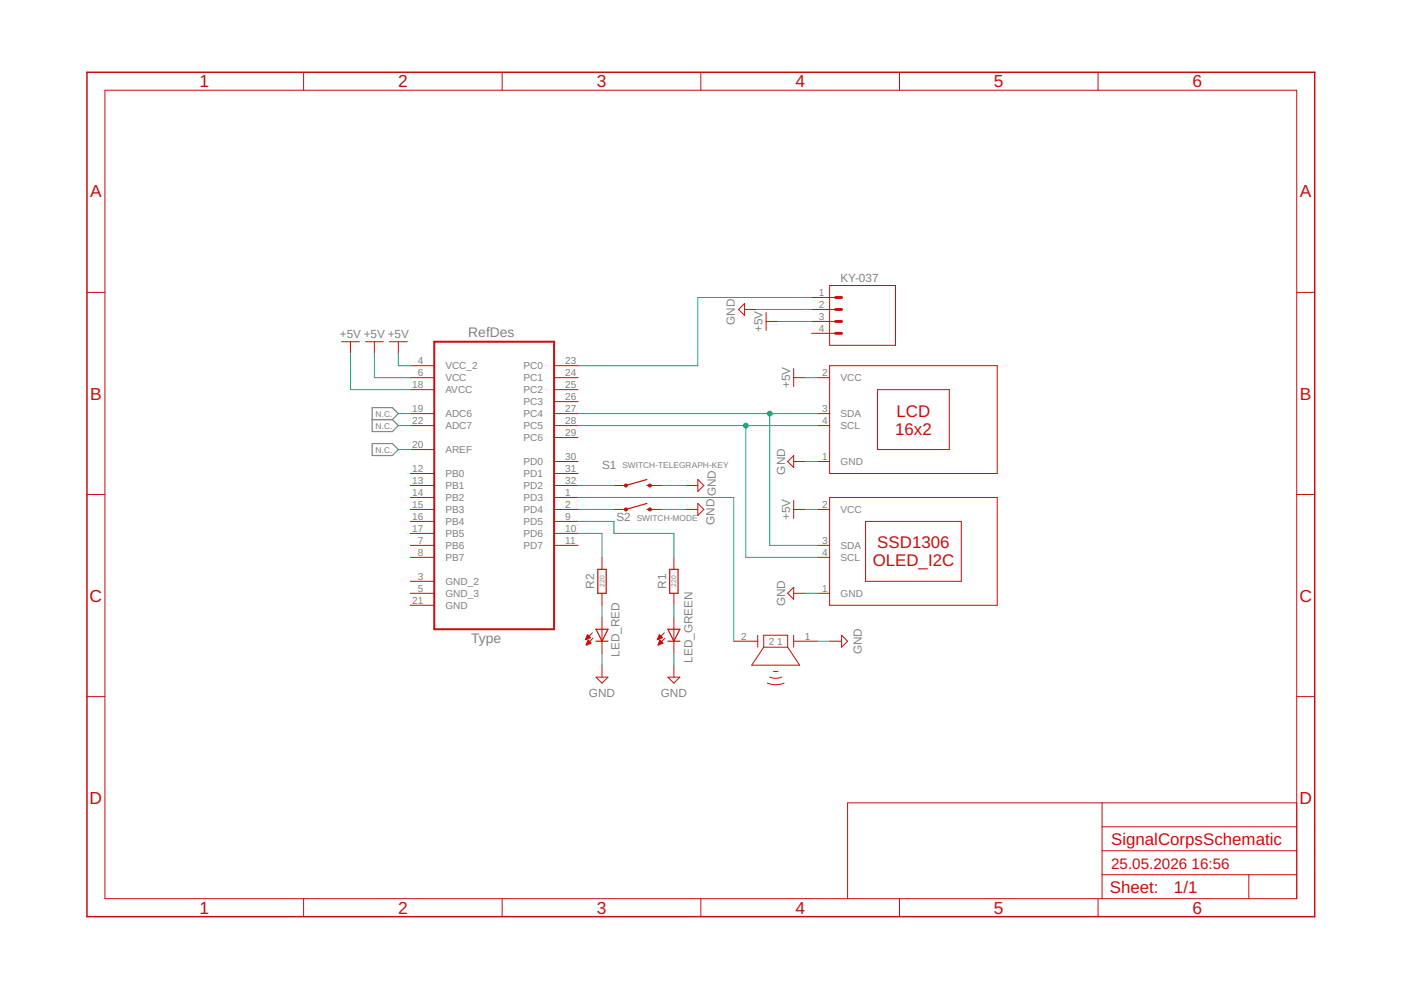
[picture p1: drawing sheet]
<svg xmlns="http://www.w3.org/2000/svg" width="297mm" height="210mm" viewBox="0 0 297 210" stroke-linecap="round" stroke-linejoin="round" font-family="sans-serif">
<path d="M78.9 94h4.3l1.3 1.3-1.3 1.3h-4.3zM78.9 86.4h4.3l1.3 1.3-1.3 1.3 1.3 1.2-1.3 1.3h-4.3zM78.9 89h4.3" fill="none" stroke="#808080" stroke-width=".25"/>
<g fill="none" stroke="#c90d0c" stroke-width=".21">
<path d="M22.2 19.1h252.7v171.4h-252.7zM64.4 15.3v3.8M106.5 15.3v3.8M148.6 15.3v3.8M190.7 15.3v3.8M232.8 15.3v3.8M18.4 62h3.8M72.4 72.5h3.8M74.3 72.5v2.5M77.5 72.5h3.8M79.4 72.5v2.5M82.5 72.5h3.9"/>
<path d="M84.5 72.5v2.5M87 77.5h5.1M117.5 77.5h5.1M157.9 65.6h2.5M157.9 64.3v2.6l-1.3-1.3zM162.4 68.2h2.6M162.4 66.3v3.8M168.3 78.2v3.8M172.1 63.1h5.1M172.1 65.6h5.1M172.1 68.2h5.1M172.1 70.7h5.1"/>
<path d="M175.9 77.5h35.5v22.9h-35.5zM175.9 60.5h14v12.7h-14zM274.9 62h3.8M87 80.1h5.1M87 82.6h5.1M87 87.7h5.1M87 90.2h5.1M87 95.3h5.1M117.5 80.1h5.1M117.5 82.6h5.1M117.5 87.7h5.1M117.5 90.2h5.1"/>
<path d="M117.5 85.2h5.1M117.5 92.8h5.1M117.5 97.9h5.1M168.3 80.1h2.5M168.3 97.9h2.5M168.3 96.6v2.5l-1.3-1.2zM173.4 80.1h2.5M173.4 87.7h2.5M173.4 90.2h2.5M173.4 97.9h2.5M186.1 82.6h15.2v12.7h-15.2zM18.4 104.8h3.8"/>
<path d="M87 100.4h5.1M87 102.9h5.1M87 105.5h5.1M87 108h5.1M87 110.6h5.1M87 113.1h5.1M87 115.6h5.1M87 118.2h5.1M117.5 100.4h5.1M117.5 102.9h5.1M117.5 105.5h5.1M117.5 108h5.1"/>
<path d="M117.5 110.6h5.1M117.5 113.1h5.1M117.5 115.6h5.1M127.6 118.2v2.5M130.2 102.9h2.5M130.2 108h2.5M137.8 102.9h2.5M137.8 108h2.5M142.9 118.2v2.5M145.4 102.9h2.6M145.4 108h2.6M148 101.7l1.2 1.2-1.2 1.3z"/>
<path d="M148 106.7l1.2 1.3-1.2 1.3zM168.3 108h2.5M168.3 106.1v3.8M173.4 108h2.5M173.4 115.6h2.5M173.4 118.2h2.5M175.9 105.5h35.5v22.8h-35.5zM183.5 110.6h20.3v12.7h-20.3zM274.9 104.8h3.8M87 123.3h5.1M87 125.8h5.1M87 128.3h5.1"/>
<path d="M125.6 134.2l-1.4 1.4M125.7 135.3l-1.4 1.4M127.6 125.8v2.5M127.6 130.9v7.6M140.8 134.2l-1.4 1.4M141 135.3l-1.4 1.4M142.9 125.8v2.5M142.9 130.9v7.6M155.6 136h5.1M160.7 134.7v2.5M161.9 137.2v-2.5h5.1v2.5M161.9 137.2h5.1"/>
<path d="M161.9 137.2l-2.5 3.8h10.1l-2.5-3.8M168.3 125.8h2.5M168.3 136h5.1M168.3 124.5v2.6l-1.3-1.3zM168.3 134.7v2.5M173.4 125.8h2.5M175.9 136h2.5M178.4 134.7l1.3 1.3-1.3 1.2zM18.4 147.7h3.8M126.4 143.6h2.5l-1.3 1.2zM127.6 141v2.6M141.6 143.6h2.5l-1.2 1.2z"/>
<path d="M142.9 141v2.6M162.7 144.8l1.8 .4 1.7-.4M163.2 143.6l1.3 .2 1.2-.2M164 142.3h1M274.9 147.7h3.8M233.7 170.2v20.3M233.7 175.3h41.2M274.9 170.2h-95.2v20.3M64.4 190.5v3.9M106.5 190.5v3.9M148.6 190.5v3.9M190.7 190.5v3.9"/>
<path d="M232.8 190.5v3.9M233.7 185.5h41.2M233.7 180.4h41.2M264.8 185.5v5"/>
</g>
<path d="M18.4 15.3h260.3v179.1h-260.3z" fill="none" stroke="#c90d0c" stroke-width=".32"/>
<path d="M92.1 72.5h25.4v60.9h-25.4z" fill="none" stroke="#c90d0c" stroke-width=".42"/>
<path d="M177.2 63.1h1.2M177.2 65.6h1.2M177.2 68.2h1.2M177.2 70.7h1.2" fill="none" stroke="#c90d0c" stroke-width=".61"/>
<path d="M137.2 102.9h.6M137.2 101.7l-4.5 1.2M137.2 108h.6M137.2 106.7l-4.5 1.3M126.4 136h2.5M126.4 133.4h2.5l-1.3 2.6zM126.7 120.7h1.8v5.1h-1.8zM141.6 133.4h2.5l-1.2 2.6zM141.6 136h2.5M142 120.7h1.8v5.1h-1.8z" fill="none" stroke="#c90d0c" stroke-width=".25"/>
<g fill="#c90d0c" stroke="#c90d0c" stroke-width=".21">
<path d="M139.8 134.5l.7 .7-1.1 .5z" fill-rule="evenodd"/>
<path d="M139.9 135.7l.7 .7-1 .4z" fill-rule="evenodd"/>
<path d="M124.6 134.5l.6 .7-1 .5z" fill-rule="evenodd"/>
<path d="M124.7 135.7l.7 .7-1.1 .4z" fill-rule="evenodd"/>
<circle cx="132.7" cy="102.9" r=".33"/>
<circle cx="137.8" cy="102.9" r=".33"/>
<circle cx="132.7" cy="108" r=".33"/>
<circle cx="137.8" cy="108" r=".33"/>
</g>
<g fill="none" stroke="#0dab76" stroke-width=".21">
<path d="M74.3 75v7.6h12.7M79.4 75v5.1h7.6M84.5 75v2.5h2.5M160.4 65.6h11.7M165 68.2h7.1M172.1 63.1h-24.1v14.4h-25.4M84.5 87.7h2.5M84.5 90.2h2.5M84.5 95.3h2.5M122.6 87.7h50.8M122.6 90.2h50.8M158.1 90.2v28h15.3"/>
<path d="M163.2 87.7v27.9h10.2M170.8 97.9h2.6M170.8 80.1h2.6M122.6 102.9h7.6M122.6 108h7.6M122.6 113.1h5v5.1M122.6 110.6h7.6v2.5h12.7v5.1M122.6 105.5h33v30.5M140.3 102.9h5.1M140.3 108h5.1M170.8 108h2.6M127.6 128.3v2.6"/>
<path d="M127.6 138.5v2.5M142.9 128.3v2.6M142.9 138.5v2.5M170.8 125.8h2.6M173.4 136h2.5"/>
</g>
<g fill="#0dab76" stroke="#0dab76" stroke-width=".21">
<circle cx="163.2" cy="87.7" r=".51"/>
<circle cx="158.1" cy="90.2" r=".51"/>
</g>
<g font-size="3.7" fill="#c90d0c">
<text x="42.3" y="18.5">1</text>
<text x="84.4" y="18.5">2</text>
<text x="126.5" y="18.5">3</text>
<text x="168.6" y="18.5">4</text>
<text x="210.7" y="18.5">5</text>
<text x="252.9" y="18.5">6</text>
<text x="19.1" y="41.9">A</text>
<text x="275.6" y="41.9">A</text>
<text x="19.1" y="84.7">B</text>
<text x="275.6" y="84.7">B</text>
<text x="19" y="127.6">C</text>
<text x="275.5" y="127.6">C</text>
<text x="19" y="170.4">D</text>
<text x="275.5" y="170.4">D</text>
<text x="42.3" y="193.7">1</text>
<text x="84.4" y="193.7">2</text>
<text x="126.5" y="193.7">3</text>
<text x="168.6" y="193.7">4</text>
<text x="210.7" y="193.7">5</text>
<text x="252.9" y="193.7">6</text>
</g>
<g font-size="3.6" fill="#c90d0c">
<text x="190.1" y="88.3">LCD</text>
<text x="189.8" y="92.1">16x2</text>
<text x="186" y="116.3">SSD1306</text>
<text x="185" y="120.1">OLED_I2C</text>
<text x="235.6" y="179.1">SignalCorpsSchematic</text>
<text x="235.3" y="189.4">Sheet:</text>
<text x="248.9" y="189.3">1/1</text>
</g>
<g font-size="3.2" fill="#c90d0c">
<text x="235.6" y="184.2">25.05.2026</text>
<text x="252.6" y="184.2">16:56</text>
</g>
<g font-size="2.9" fill="#808080">
<text x="99.3" y="71.5">RefDes</text>
<text x="99.9" y="136.3">Type</text>
</g>
<g font-size="2.5" fill="#808080">
<text x="178.2" y="59.8">KY-037</text>
<text x="72" y="71.7">+5V +5V +5V</text>
<text x="155.8" y="68.9" transform="rotate(-90 155.8 68.9)">GND</text>
<text x="161.7" y="70.4" transform="rotate(-90 161.7 70.4)">+5V</text>
<text x="167.5" y="82.3" transform="rotate(-90 167.5 82.3)">+5V</text>
<text x="127.6" y="99.4">S1</text>
<text x="166.5" y="100.6" transform="rotate(-90 166.5 100.6)">GND</text>
<text x="151.8" y="105.2" transform="rotate(-90 151.8 105.2)">GND</text>
<text x="130.7" y="110.6">S2</text>
<text x="151.5" y="111.3" transform="rotate(-90 151.5 111.3)">GND</text>
<text x="167.5" y="110.3" transform="rotate(-90 167.5 110.3)">+5V</text>
<text x="126" y="124.8" transform="rotate(-90 126 124.8)">R2</text>
<text x="141.2" y="124.8" transform="rotate(-90 141.2 124.8)">R1</text>
<text x="166.5" y="128.6" transform="rotate(-90 166.5 128.6)">GND</text>
<text x="131.3" y="139.2" transform="rotate(-90 131.3 139.2)">LED_RED</text>
<text x="146.8" y="140.5" transform="rotate(-90 146.8 140.5)">LED_GREEN</text>
<text x="182.7" y="138.7" transform="rotate(-90 182.7 138.7)">GND</text>
<text x="124.9" y="147.9">GND</text>
<text x="140.1" y="147.9">GND</text>
</g>
<g font-size="2.1" fill="#808080">
<text x="173.6" y="62.7">1</text>
<text x="173.6" y="65.3">2</text>
<text x="173.6" y="67.8">3</text>
<text x="173.6" y="70.3">4</text>
<text x="88.6" y="77.2">4</text>
<text x="119.8" y="77.2">23</text>
<text x="87.4" y="82.3">18</text>
<text x="88.6" y="79.7">6</text>
<text x="94.4" y="78.3">VCC_2</text>
<text x="94.4" y="80.8">VCC</text>
<text x="94.4" y="83.4">AVCC</text>
<text x="111" y="78.3">PC0</text>
<text x="111" y="80.8">PC1</text>
<text x="111" y="83.4">PC2</text>
<text x="119.8" y="79.7">24</text>
<text x="119.8" y="82.3">25</text>
<text x="174.3" y="79.7">2</text>
<text x="178.2" y="80.8">VCC</text>
<text x="87.4" y="87.3">19</text>
<text x="87.4" y="89.9">22</text>
<text x="94.4" y="88.5">ADC6</text>
<text x="111" y="85.9">PC3</text>
<text x="111" y="88.5">PC4</text>
<text x="119.8" y="84.8">26</text>
<text x="119.8" y="87.3">27</text>
<text x="119.8" y="89.9">28</text>
<text x="174.3" y="87.3">3</text>
<text x="174.3" y="89.9">4</text>
<text x="178.2" y="88.5">SDA</text>
<text x="87.4" y="95">20</text>
<text x="94.4" y="91">ADC7</text>
<text x="111" y="91">PC5</text>
<text x="111" y="93.5">PC6</text>
<text x="119.8" y="92.4">29</text>
<text x="178.2" y="91">SCL</text>
<text x="87.4" y="100">12</text>
<text x="94.4" y="96.1">AREF</text>
<text x="94.4" y="101.2">PB0</text>
<text x="111" y="98.6">PD0</text>
<text x="111" y="101.2">PD1</text>
<text x="119.8" y="97.5">30</text>
<text x="119.8" y="100">31</text>
<text x="174.3" y="97.5">1</text>
<text x="178.2" y="98.6">GND</text>
<text x="87.4" y="102.6">13</text>
<text x="87.4" y="105.1">14</text>
<text x="87.4" y="107.7">15</text>
<text x="94.4" y="103.7">PB1</text>
<text x="94.4" y="106.2">PB2</text>
<text x="111" y="103.7">PD2</text>
<text x="111" y="106.2">PD3</text>
<text x="119.8" y="102.6">32</text>
<text x="119.8" y="105.1">1</text>
<text x="119.8" y="107.7">2</text>
<text x="174.3" y="107.7">2</text>
<text x="87.4" y="110.2">16</text>
<text x="87.4" y="112.7">17</text>
<text x="94.4" y="108.8">PB3</text>
<text x="94.4" y="111.3">PB4</text>
<text x="94.4" y="113.9">PB5</text>
<text x="111" y="108.8">PD4</text>
<text x="111" y="111.3">PD5</text>
<text x="111" y="113.9">PD6</text>
<text x="119.8" y="110.2">9</text>
<text x="119.8" y="112.7">10</text>
<text x="178.2" y="108.8">VCC</text>
<text x="88.6" y="115.3">7</text>
<text x="88.6" y="117.8">8</text>
<text x="94.4" y="116.4">PB6</text>
<text x="94.4" y="118.9">PB7</text>
<text x="111" y="116.4">PD7</text>
<text x="119.8" y="115.3">11</text>
<text x="174.3" y="115.3">3</text>
<text x="174.3" y="117.8">4</text>
<text x="178.2" y="116.4">SDA</text>
<text x="178.2" y="118.9">SCL</text>
<text x="88.6" y="122.9">3</text>
<text x="88.6" y="125.4">5</text>
<text x="94.4" y="124">GND_2</text>
<text x="174.3" y="125.4">1</text>
<text x="87.4" y="128">21</text>
<text x="94.4" y="126.6">GND_3</text>
<text x="94.4" y="129.1">GND</text>
<text x="178.2" y="126.6">GND</text>
<text x="157.1" y="135.6">2</text>
<text x="163" y="136.7">2</text>
<text x="164.7" y="136.7">1</text>
<text x="170.6" y="135.6">1</text>
</g>
<g font-size="1.8" fill="#808080">
<text x="79.6" y="88.3">N.C.</text>
<text x="79.6" y="96">N.C.</text>
<text x="79.6" y="90.9">N.C.</text>
<text x="132" y="99.1">SWITCH-TELEGRAPH-KEY</text>
<text x="135" y="110.6">SWITCH-MODE</text>
</g>
<g font-size="1.4" fill="#808080">
<text x="128.1" y="124.4" transform="rotate(-90 128.1 124.4)">220</text>
<text x="143.4" y="124.4" transform="rotate(-90 143.4 124.4)">220</text>
</g>
</svg>
